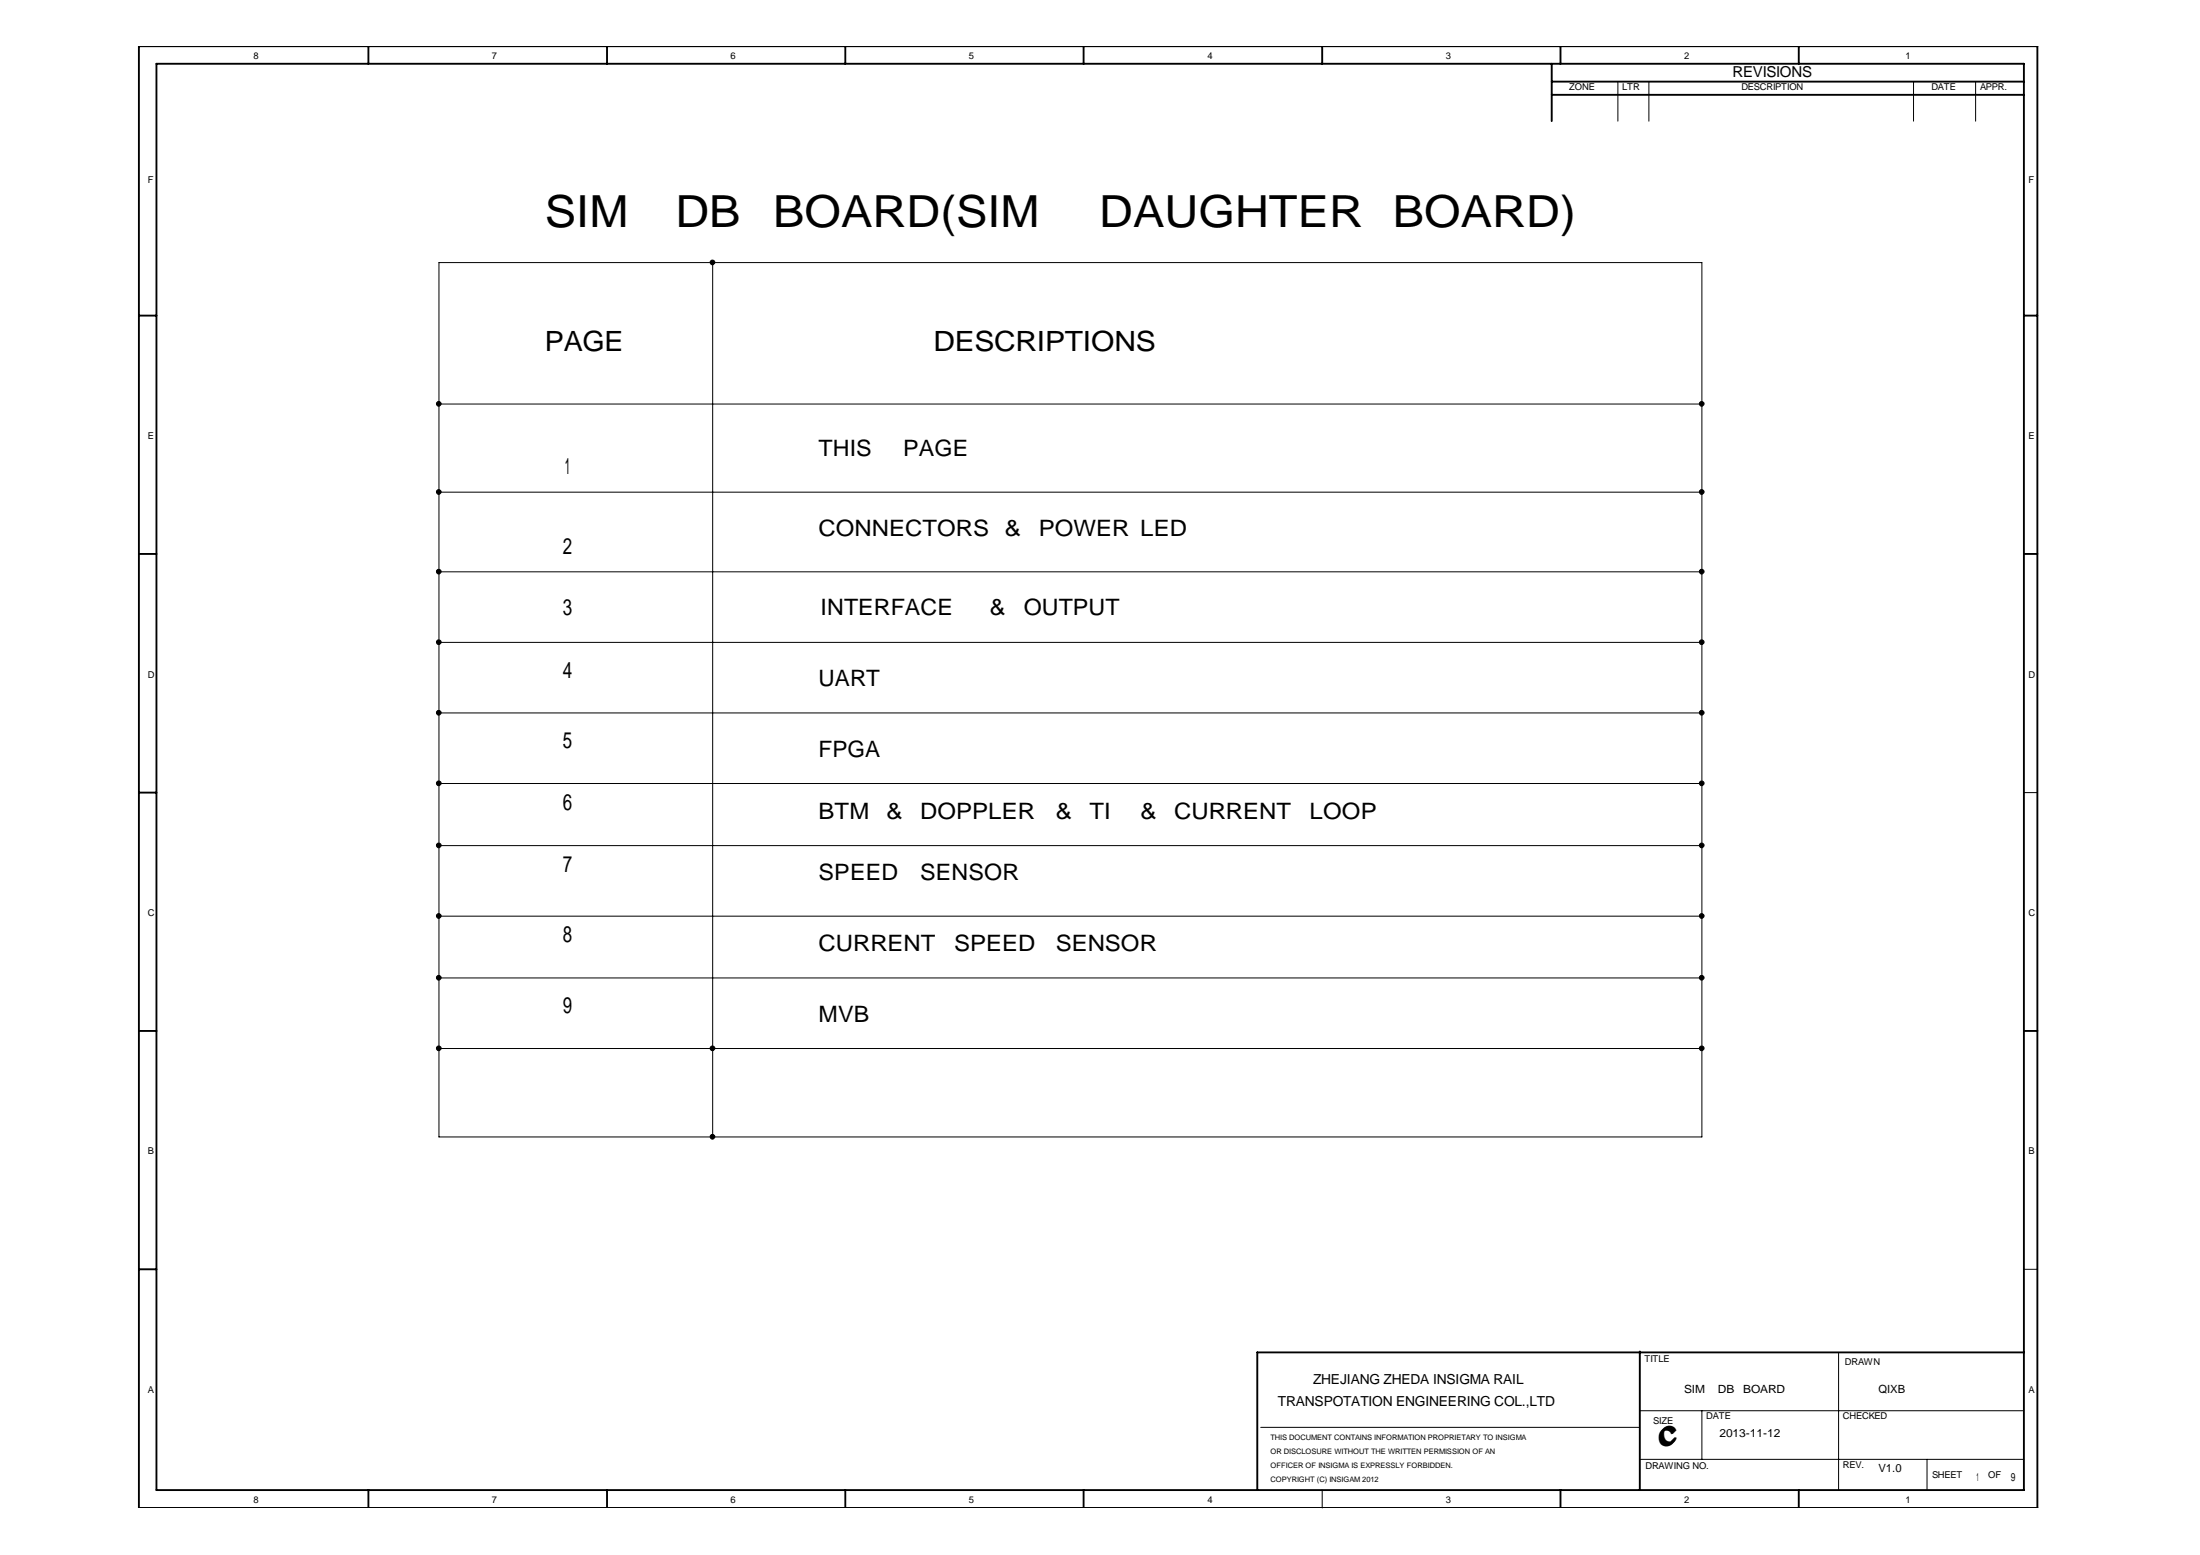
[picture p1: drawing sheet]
<svg xmlns="http://www.w3.org/2000/svg" width="297mm" height="210mm" viewBox="0 0 297 210" stroke-linecap="round" stroke-linejoin="round" font-family="sans-serif">
<g fill="none" stroke="#000" stroke-width=".25">
<path d="M18.8 6.2h256.3v197.4h-256.3zM21.1 8.6h252.2v192.5h-252.2zM49.7 6.2v2.4M82 6.2v2.4M114.1 6.2v2.4M146.3 6.2v2.4M178.5 6.2v2.4M209.5 11h63.8M209.5 8.6v7.8M209.5 12.8h63.8M210.7 6.2v2.4M242.9 6.2v2.4"/>
<path d="M18.8 42.6h2.3M273.3 42.6h1.8M18.8 74.8h2.3M273.3 74.8h1.8M18.8 107h2.3M18.8 139.2h2.3M273.3 139.2h1.8M18.8 171.3h2.3M221.4 182.4v18.7M273.3 182.6h-103.5v18.5M49.7 201.1v2.5M82 201.1v2.5"/>
<path d="M114.1 201.1v2.5M146.3 201.1v2.5M210.7 201.1v2.5M242.9 201.1v2.5"/>
</g>
<g fill="none" stroke="#000" stroke-width=".14">
<path d="M218.4 11v5.4M222.6 11v5.4M258.4 11v5.4M266.7 11v5.4M59.3 35.4h170.5v118.1h-170.5zM96.2 35.4v118.1M59.3 54.5h170.5M59.3 77.2h170.5M59.3 66.4h170.5M59.3 86.7h170.5M59.3 96.2h170.5M59.3 105.8h170.5"/>
<path d="M59.3 114.1h170.5M273.3 107h1.8M59.3 123.7h170.5M59.3 132h170.5M59.3 141.5h170.5M273.3 171.3h1.8M170.2 192.7h51.2M221.4 197h51.9M221.4 190.4h51.9M229.8 190.4v6.6M248.2 182.7v18.4M260.2 197v4.1"/>
<path d="M178.5 201.1v2.5"/>
</g>
<g fill="#000" stroke="#000" stroke-width=".14">
<circle cx="96.2" cy="35.4" r=".32"/>
<circle cx="59.2" cy="54.5" r=".32"/>
<circle cx="229.8" cy="54.5" r=".32"/>
<circle cx="59.2" cy="66.4" r=".32"/>
<circle cx="59.2" cy="77.2" r=".32"/>
<circle cx="229.8" cy="66.4" r=".32"/>
<circle cx="229.8" cy="77.2" r=".32"/>
<circle cx="59.2" cy="96.2" r=".32"/>
<circle cx="59.2" cy="86.7" r=".32"/>
<circle cx="229.8" cy="86.7" r=".32"/>
<circle cx="229.8" cy="96.2" r=".32"/>
<circle cx="59.2" cy="105.7" r=".32"/>
<circle cx="59.2" cy="114.1" r=".32"/>
<circle cx="229.8" cy="105.7" r=".32"/>
<circle cx="229.8" cy="114.1" r=".32"/>
<circle cx="59.2" cy="123.6" r=".32"/>
<circle cx="59.2" cy="132" r=".32"/>
<circle cx="229.8" cy="123.6" r=".32"/>
<circle cx="229.8" cy="132" r=".32"/>
<circle cx="59.2" cy="141.5" r=".32"/>
<circle cx="96.2" cy="153.4" r=".32"/>
<circle cx="96.2" cy="141.5" r=".32"/>
<circle cx="229.8" cy="141.5" r=".32"/>
</g>
<g font-size="6">
<text x="73.6" y="30.6">SIM</text>
<text x="91.2" y="30.6">DB</text>
<text x="104.4" y="30.6">BOARD(SIM</text>
<text x="148.4" y="30.6">DAUGHTER BOARD)</text>
</g>
<g font-size="3.8">
<text x="73.6" y="47.3">PAGE</text>
<text x="126" y="47.3">DESCRIPTIONS</text>
</g>
<text font-size="3.2" x="223.9" y="195.2">C</text>
<g font-size="3">
<text x="76.2" y="64">1</text>
<text x="110.5" y="61.6">THIS</text>
<text x="122" y="61.6">PAGE</text>
<text x="76" y="74.7">2</text>
<text x="110.5" y="72.4">CONNECTORS &amp;</text>
<text x="140.2" y="72.4">POWER LED</text>
<text x="76" y="83.1">3</text>
<text x="110.8" y="83.1">INTERFACE</text>
<text x="133.6" y="83.1">&amp;</text>
<text x="138.2" y="83.1">OUTPUT</text>
<text x="76" y="91.5">4</text>
<text x="110.5" y="92.6">UART</text>
<text x="76" y="101">5</text>
<text x="110.5" y="102.2">FPGA</text>
<text x="76" y="109.3">6</text>
<text x="110.5" y="110.5">BTM</text>
<text x="119.7" y="110.5">&amp;</text>
<text x="124.2" y="110.5">DOPPLER</text>
<text x="142.5" y="110.5">&amp;</text>
<text x="147.1" y="110.5">TI</text>
<text x="154" y="110.5">&amp;</text>
<text x="158.5" y="110.5">CURRENT</text>
<text x="176.8" y="110.5">LOOP</text>
<text x="76" y="117.7">7</text>
<text x="110.5" y="118.8">SPEED</text>
<text x="124.2" y="118.8">SENSOR</text>
<text x="76" y="127.2">8</text>
<text x="110.5" y="128.4">CURRENT</text>
<text x="128.8" y="128.4">SPEED</text>
<text x="142.5" y="128.4">SENSOR</text>
<text x="76" y="136.8">9</text>
<text x="110.5" y="137.9">MVB</text>
</g>
<text font-size="2" x="233.9" y="10.4">REVISIONS</text>
<g font-size="1.9">
<text x="172.6" y="189.8">TRANSPOTATION ENGINEERING COL.,LTD</text>
<text x="177.3" y="186.8">ZHEJIANG ZHEDA INSIGMA RAIL</text>
</g>
<g font-size="1.5">
<text x="227.4" y="188">SIM</text>
<text x="231.9" y="188">DB</text>
<text x="235.4" y="188">BOARD</text>
<text x="253.6" y="188">QIXB</text>
<text x="232.2" y="193.9">2013-11-12</text>
<text x="253.6" y="198.7">V1.0</text>
<text x="266.9" y="199.9">1</text>
<text x="271.5" y="199.9">9</text>
</g>
<g font-size="1.3">
<text x="34.2" y="8">8</text>
<text x="66.4" y="8">7</text>
<text x="98.6" y="8">6</text>
<text x="130.8" y="8">5</text>
<text x="163" y="8">4</text>
<text x="195.2" y="8">3</text>
<text x="227.4" y="8">2</text>
<text x="257.3" y="8">1</text>
<text x="211.9" y="12.2">ZONE</text>
<text x="219" y="12.2">LTR</text>
<text x="235.1" y="12.2">DESCRIPTION</text>
<text x="260.8" y="12.2">DATE</text>
<text x="267.3" y="12.2">APPR.</text>
<text x="19.9" y="24.7">F</text>
<text x="273.9" y="24.7">F</text>
<text x="19.9" y="59.2">E</text>
<text x="273.9" y="59.2">E</text>
<text x="19.9" y="91.5">D</text>
<text x="273.9" y="91.5">D</text>
<text x="19.9" y="123.6">C</text>
<text x="273.9" y="123.6">C</text>
<text x="19.9" y="155.8">B</text>
<text x="273.9" y="155.8">B</text>
<text x="222" y="183.8">TITLE</text>
<text x="249.1" y="184.3">DRAWN</text>
<text x="19.9" y="188">A</text>
<text x="230.4" y="191.6">DATE</text>
<text x="248.8" y="191.6">CHECKED</text>
<text x="273.9" y="188">A</text>
<text x="223.2" y="192.2">SIZE</text>
<text x="34.2" y="202.9">8</text>
<text x="66.4" y="202.9">7</text>
<text x="98.6" y="202.9">6</text>
<text x="130.8" y="202.9">5</text>
<text x="163" y="202.9">4</text>
<text x="195.2" y="202.9">3</text>
<text x="222.2" y="198.3">DRAWING NO.</text>
<text x="227.4" y="202.9">2</text>
<text x="248.8" y="198.1">REV.</text>
<text x="257.3" y="202.9">1</text>
<text x="260.9" y="199.5">SHEET</text>
<text x="268.4" y="199.6">OF</text>
</g>
<g font-size="1">
<text x="171.5" y="194.4">THIS DOCUMENT CONTAINS INFORMATION PROPRIETARY TO INSIGMA</text>
<text x="171.5" y="196.3">OR DISCLOSURE WITHOUT THE WRITTEN PERMISSION OF AN</text>
<text x="171.5" y="198.2">OFFICER OF INSIGMA IS EXPRESSLY FORBIDDEN.</text>
<text x="171.5" y="200">COPYRIGHT (C) INSIGAM 2012</text>
</g>
</svg>
